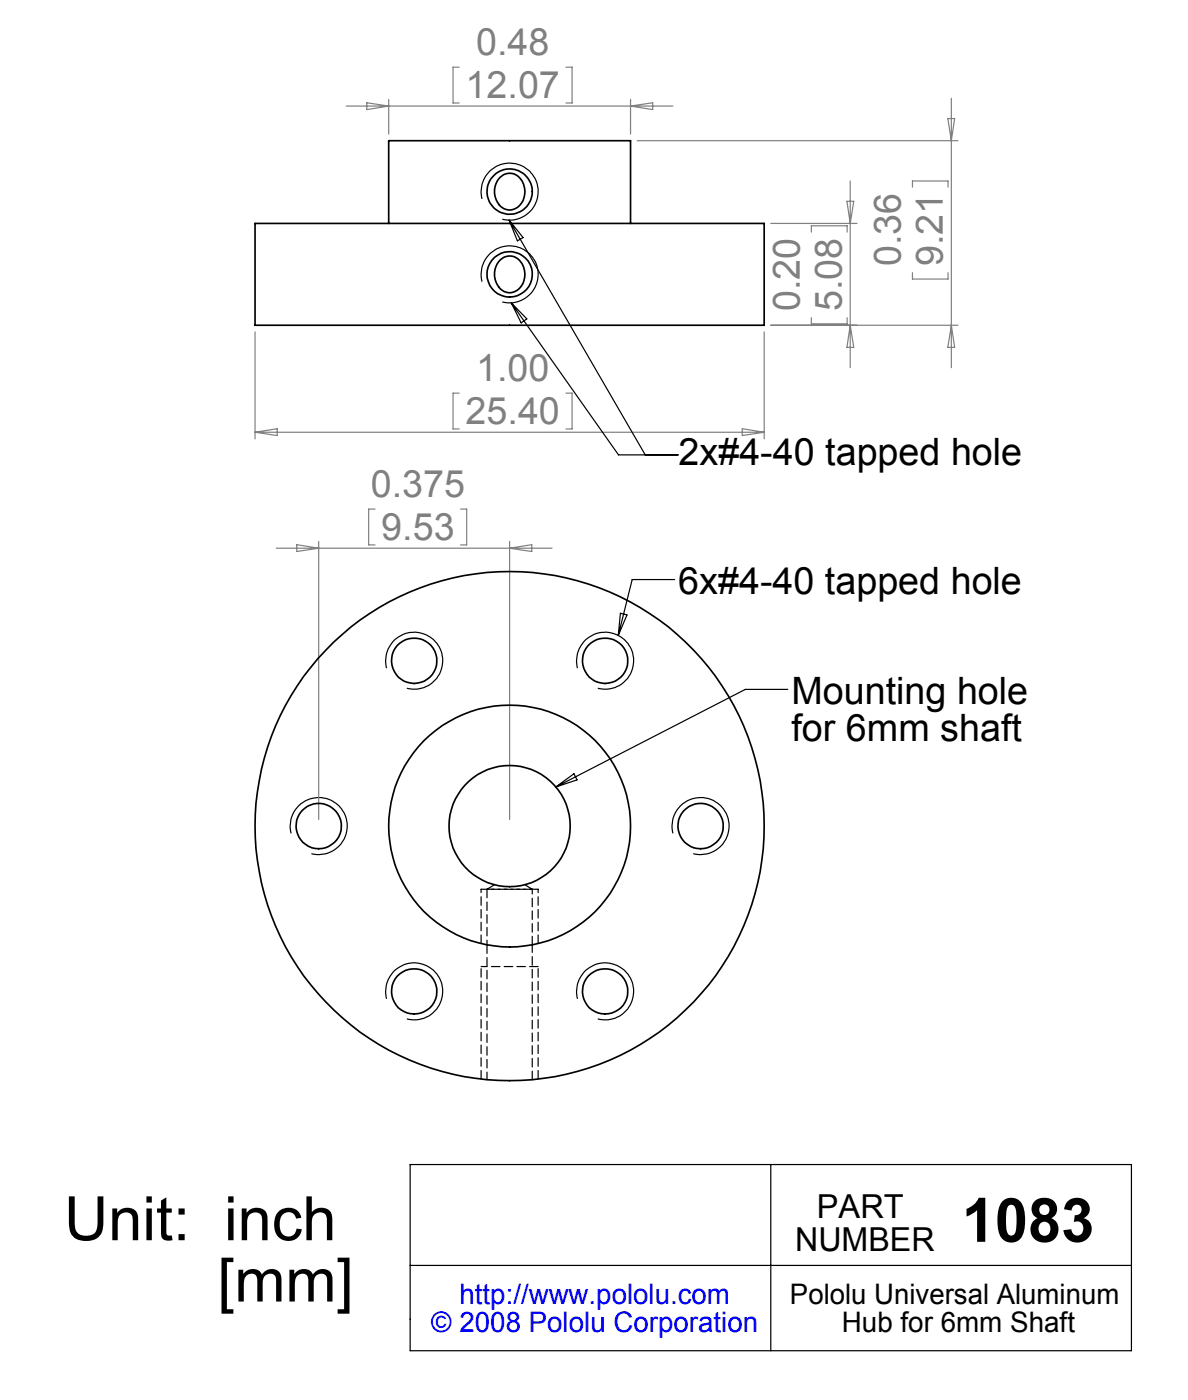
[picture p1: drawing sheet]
<svg xmlns="http://www.w3.org/2000/svg" width="178mm" height="210mm" viewBox="0 0 178 210" stroke-linecap="round" stroke-linejoin="round" font-family="sans-serif">
<g fill="none" stroke="#000" stroke-width=".18">
<path d="M72.1 29.8a4.3 4.3 0 0 1 3.8-5.4 4.3 4.3 0 0 1 4.6 4.6 4.3 4.3 0 0 1-5.3 3.8M76.2 32.9l20.4 35.2h.1M76.2 32.9l2.1 2.7-.9 .5zM72.1 42.2a4.3 4.3 0 0 1 3.8-5.4 4.3 4.3 0 0 1 4.6 4.6 4.3 4.3 0 0 1-5.3 3.8M76.5 45.3l16.1 22.8h8.9M76.5 45.3l2.3 2.4-.8 .6zM92.9 91.8l.9 .2-1.3 3.1zM101 86.7h-6.4l-2.1 8.4M57.9 100a4.3 4.3 0 0 1 3.7-5.4 4.3 4.3 0 0 1 4.6 4.6 4.3 4.3 0 0 1-5.3 3.8M83.2 117.8l2.7-2 .5 .9zM86.4 100a4.3 4.3 0 0 1 3.8-5.4 4.3 4.3 0 0 1 4.6 4.6 4.3 4.3 0 0 1-5.3 3.8M117.9 103.2h-6.4l-28.3 14.6"/>
<path d="M43.6 124.7a4.3 4.3 0 0 1 3.7-5.3 4.3 4.3 0 0 1 4.7 4.6 4.3 4.3 0 0 1-5.4 3.8M100.7 124.7a4.3 4.3 0 0 1 3.8-5.3 4.3 4.3 0 0 1 4.6 4.6 4.3 4.3 0 0 1-5.3 3.8M57.9 149.5a4.3 4.3 0 0 1 3.7-5.4 4.3 4.3 0 0 1 4.6 4.6 4.3 4.3 0 0 1-5.3 3.8M86.4 149.5a4.3 4.3 0 0 1 3.8-5.4 4.3 4.3 0 0 1 4.6 4.6 4.3 4.3 0 0 1-5.3 3.8M61.4 174.3h107.9v27.9h-107.9zM115.4 174.3v27.9M61.4 189.4h107.9"/>
</g>
<g fill="none" stroke="#808080" stroke-width=".18">
<path d="M51.8 15.9h48.9M54.9 15.4l3.3 .5-3.3 .5zM58.2 14.9v5.2M68.7 10.1h-.9v5.3h.9M84.7 10.1h.9v5.3h-.9M94.4 14.9v5.2M94.4 15.9l3.3-.5v1zM141.9 17.7h1l-.5 3.4zM142.4 14.7v40.3M95.4 21.1h48M115.4 33.4h12.9M121.4 34.7v-.9h5.4v.9"/>
<path d="M126.8 30.1h1l-.6 3.3zM127.2 27.1v27.9M136.6 28v-.9h5.3v.9M38.2 49.7v16M68.7 58.8h-.9v5.4h.9M84.7 58.8h.9v5.4h-.9M114.4 49.7v16M115.4 48.7h28M121.4 47.6v.9h5.4v-.9M127.2 48.7l.6 3.3h-1zM136.6 40.8v1h5.3v-1M142.4 48.7l.5 3.3h-1z"/>
<path d="M38.2 64.7h76.2M38.2 64.7l3.3-.5v1zM56.1 76.2h-.9v5.4h.9M68.9 76.2h.9v5.4h-.9M111.1 64.2l3.3 .5-3.3 .5zM41.3 82.1h41.3M44.4 81.5l3.3 .6-3.3 .4zM47.7 81v41.7M76.3 81v41.7M76.3 82.1l3.3-.6v1z"/>
</g>
<g fill="none" stroke="#000" stroke-width=".18" stroke-dasharray="1.3 .6">
<path d="M72.9 133.1v8.3M74 132.4l-1.1 .7M79.7 133.1h-6.8M79.7 133.1l-1.1-.7M80.5 133.1h-8.5M72 141.2v-8.1M72.9 141.4v20.2M79.7 141.4v-8.3M80.5 144.7h-8.5M80.5 141.2v-8.1M72 161.5v-16.8M79.7 161.6v-20.2"/>
<path d="M80.5 161.5v-16.8"/>
</g>
<g fill="none" stroke="#000" stroke-width=".25">
<path d="M38.2 33.4h76.2v15.3h-76.2zM58.2 33.4v-12.3h36.2v12.3M74.9 26.5a2.09 2.09 0 0 1 3.5 1.1 2.71 2.71 0 0 1-2.3 3.8 2.85 2.85 0 0 1-1.7-4.3zM74.9 38.9a2.09 2.09 0 0 1 3.5 1 2.71 2.71 0 0 1-2.3 3.9 2.85 2.85 0 0 1-1.7-4.3z"/>
<circle cx="76.3" cy="28.7" r="3.4"/>
<circle cx="76.3" cy="41.1" r="3.4"/>
<circle cx="62" cy="98.9" r="3.4"/>
<circle cx="90.6" cy="98.9" r="3.4"/>
<circle cx="47.7" cy="123.6" r="3.4"/>
<circle cx="76.3" cy="123.6" r="18.1"/>
<circle cx="76.3" cy="123.6" r="38.1"/>
<circle cx="76.3" cy="123.7" r="9.1"/>
<circle cx="104.8" cy="123.6" r="3.4"/>
<circle cx="62" cy="148.4" r="3.4"/>
<circle cx="90.6" cy="148.4" r="3.4"/>
</g>
<g font-size="9.2">
<text x="9.6" y="185.6">Unit: inch</text>
<text x="144" y="185.9">1083</text>
<text x="32.5" y="194.8">[mm]</text>
</g>
<g font-size="5.6" fill="#808080">
<text x="71.3" y="8.3">0.48</text>
<text x="69.7" y="14.6">12.07</text>
<text x="134.8" y="39.9" transform="rotate(-90 134.8 39.9)">0.36</text>
<text x="141.1" y="39.9" transform="rotate(-90 141.1 39.9)">9.21</text>
<text x="119.7" y="46.6" transform="rotate(-90 119.7 46.6)">0.20</text>
<text x="126" y="46.6" transform="rotate(-90 126 46.6)">5.08</text>
<text x="71.3" y="57.1">1.00</text>
<text x="69.7" y="63.4">25.40</text>
<text x="55.5" y="74.5">0.375</text>
<text x="57.1" y="80.8">9.53</text>
</g>
<g font-size="5.6">
<text x="101.6" y="69.6">2x#4-40 tapped hole</text>
<text x="101.5" y="88.9">6x#4-40 tapped hole</text>
<text x="118.5" y="105.3">Mounting hole</text>
<text x="118.5" y="111">for 6mm shaft</text>
</g>
<g font-size="4.9">
<text x="122.3" y="182.2">PART</text>
<text x="119" y="187.2">NUMBER</text>
</g>
<g font-size="4.2" fill="#00f">
<text x="68.8" y="195.1">http://www.pololu.com</text>
<text x="64.6" y="199.4">© 2008 Pololu Corporation</text>
</g>
<g font-size="4.2">
<text x="118.2" y="195.1">Pololu Universal Aluminum</text>
<text x="126" y="199.4">Hub for 6mm Shaft</text>
</g>
</svg>
